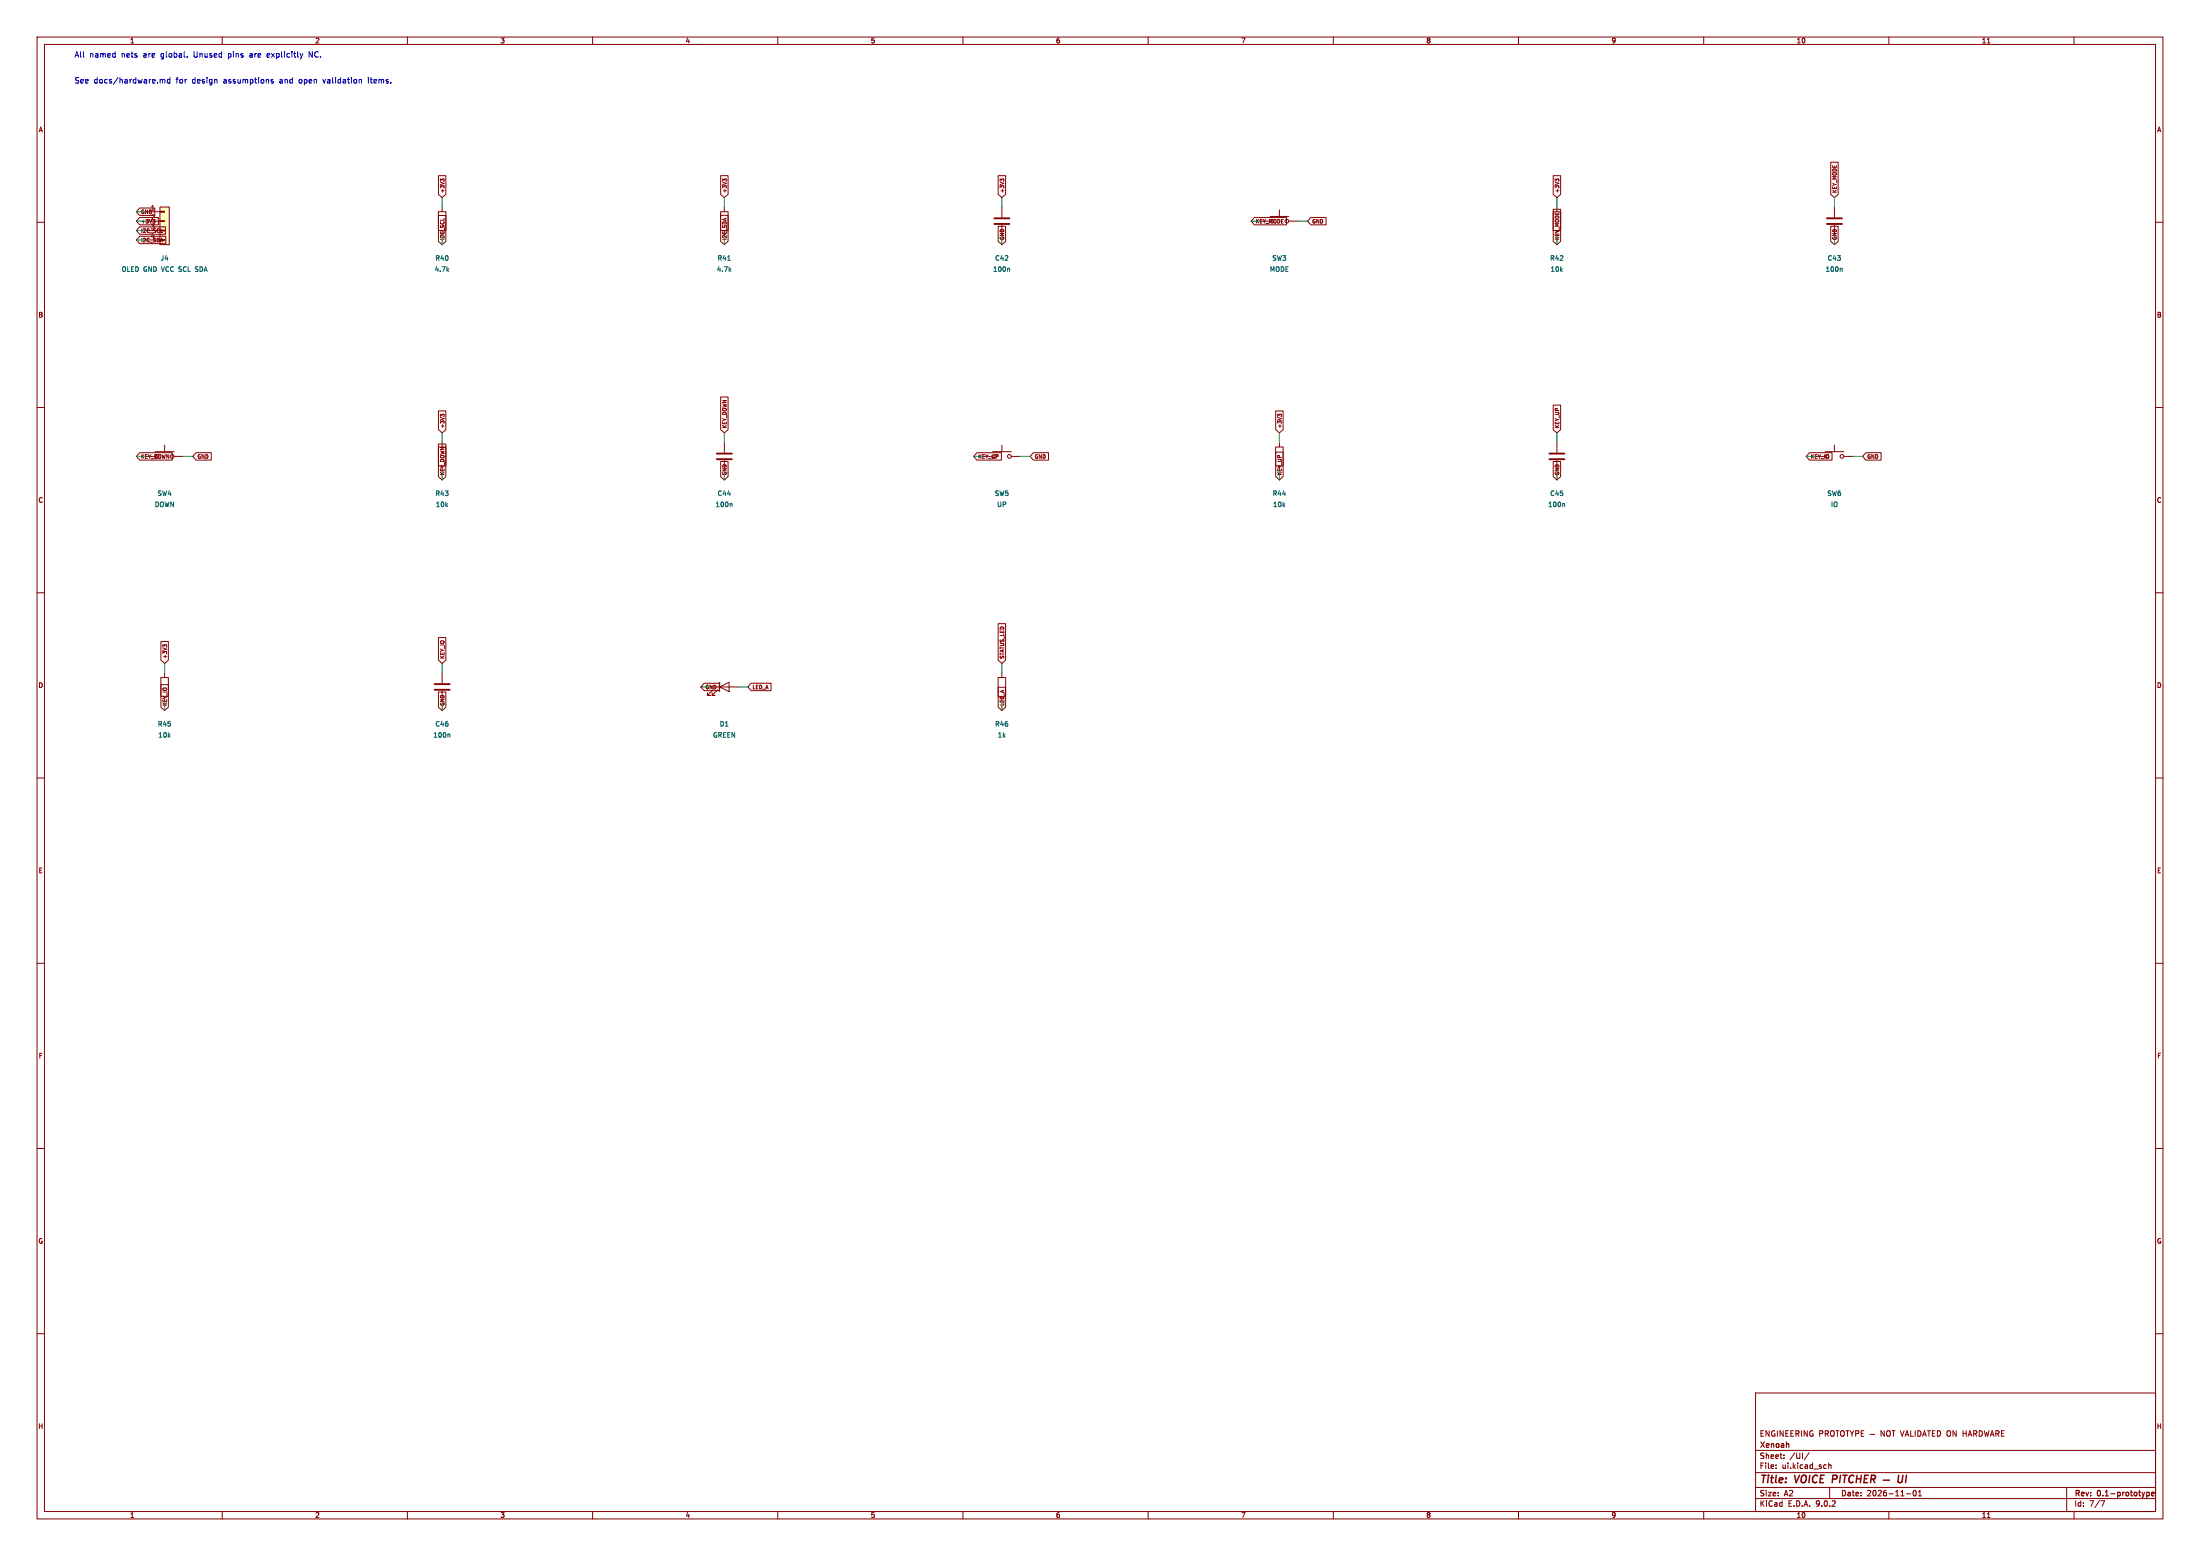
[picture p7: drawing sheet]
(kicad_sch (version 20250114) (generator "eeschema") (paper "A2")
   (title_block (title "VOICE PITCHER — UI") (date "2026-11-01") (rev "0.1-prototype")
    (company "Xenoah") (comment 1 "ENGINEERING PROTOTYPE — NOT VALIDATED ON HARDWARE"))
(lib_symbols (symbol "Connector_Generic:Conn_01x04" (pin_names (offset 1.016) (hide yes)) (exclude_from_sim no) (in_bom yes) (on_board yes) (property "Reference" "J" (at 0 5.08 0) (effects (font (size 1.27 1.27)))) (property "Value" "Conn_01x04" (at 0 -7.62 0) (effects (font (size 1.27 1.27)))) (property "Footprint" "" (at 0 0 0) (effects (font (size 1.27 1.27)) (hide yes))) (property "Datasheet" "~" (at 0 0 0) (effects (font (size 1.27 1.27)) (hide yes))) (property "Description" "Generic connector, single row, 01x04, script generated (kicad-library-utils/schlib/autogen/connector/)" (at 0 0 0) (effects (font (size 1.27 1.27)) (hide yes))) (property "ki_keywords" "connector" (at 0 0 0) (effects (font (size 1.27 1.27)) (hide yes))) (property "ki_fp_filters" "Connector*:*_1x??_*" (at 0 0 0) (effects (font (size 1.27 1.27)) (hide yes))) (symbol "Conn_01x04_1_1" (rectangle (start -1.27 3.81) (end 1.27 -6.35) (stroke (width 0.254) (type default)) (fill (type background))) (rectangle (start -1.27 2.667) (end 0 2.413) (stroke (width 0.1524) (type default)) (fill (type none))) (rectangle (start -1.27 0.127) (end 0 -0.127) (stroke (width 0.1524) (type default)) (fill (type none))) (rectangle (start -1.27 -2.413) (end 0 -2.667) (stroke (width 0.1524) (type default)) (fill (type none))) (rectangle (start -1.27 -4.953) (end 0 -5.207) (stroke (width 0.1524) (type default)) (fill (type none))) (pin passive line (at -5.08 2.54 0) (length 3.81) (name "Pin_1" (effects (font (size 1.27 1.27)))) (number "1" (effects (font (size 1.27 1.27))))) (pin passive line (at -5.08 0 0) (length 3.81) (name "Pin_2" (effects (font (size 1.27 1.27)))) (number "2" (effects (font (size 1.27 1.27))))) (pin passive line (at -5.08 -2.54 0) (length 3.81) (name "Pin_3" (effects (font (size 1.27 1.27)))) (number "3" (effects (font (size 1.27 1.27))))) (pin passive line (at -5.08 -5.08 0) (length 3.81) (name "Pin_4" (effects (font (size 1.27 1.27)))) (number "4" (effects (font (size 1.27 1.27)))))) (embedded_fonts no))
(symbol "Device:C" (pin_numbers (hide yes)) (pin_names (offset 0.254)) (exclude_from_sim no) (in_bom yes) (on_board yes) (property "Reference" "C" (at 0.635 2.54 0) (effects (font (size 1.27 1.27)) (justify left))) (property "Value" "C" (at 0.635 -2.54 0) (effects (font (size 1.27 1.27)) (justify left))) (property "Footprint" "" (at 0.9652 -3.81 0) (effects (font (size 1.27 1.27)) (hide yes))) (property "Datasheet" "~" (at 0 0 0) (effects (font (size 1.27 1.27)) (hide yes))) (property "Description" "Unpolarized capacitor" (at 0 0 0) (effects (font (size 1.27 1.27)) (hide yes))) (property "ki_keywords" "cap capacitor" (at 0 0 0) (effects (font (size 1.27 1.27)) (hide yes))) (property "ki_fp_filters" "C_*" (at 0 0 0) (effects (font (size 1.27 1.27)) (hide yes))) (symbol "C_0_1" (polyline (pts (xy -2.032 0.762) (xy 2.032 0.762)) (stroke (width 0.508) (type default)) (fill (type none))) (polyline (pts (xy -2.032 -0.762) (xy 2.032 -0.762)) (stroke (width 0.508) (type default)) (fill (type none)))) (symbol "C_1_1" (pin passive line (at 0 3.81 270) (length 2.794) (name "~" (effects (font (size 1.27 1.27)))) (number "1" (effects (font (size 1.27 1.27))))) (pin passive line (at 0 -3.81 90) (length 2.794) (name "~" (effects (font (size 1.27 1.27)))) (number "2" (effects (font (size 1.27 1.27)))))) (embedded_fonts no))
(symbol "Device:LED" (pin_numbers (hide yes)) (pin_names (offset 1.016) (hide yes)) (exclude_from_sim no) (in_bom yes) (on_board yes) (property "Reference" "D" (at 0 2.54 0) (effects (font (size 1.27 1.27)))) (property "Value" "LED" (at 0 -2.54 0) (effects (font (size 1.27 1.27)))) (property "Footprint" "" (at 0 0 0) (effects (font (size 1.27 1.27)) (hide yes))) (property "Datasheet" "~" (at 0 0 0) (effects (font (size 1.27 1.27)) (hide yes))) (property "Description" "Light emitting diode" (at 0 0 0) (effects (font (size 1.27 1.27)) (hide yes))) (property "Sim.Pins" "1=K 2=A" (at 0 0 0) (effects (font (size 1.27 1.27)) (hide yes))) (property "ki_keywords" "LED diode" (at 0 0 0) (effects (font (size 1.27 1.27)) (hide yes))) (property "ki_fp_filters" "LED* LED_SMD:* LED_THT:*" (at 0 0 0) (effects (font (size 1.27 1.27)) (hide yes))) (symbol "LED_0_1" (polyline (pts (xy -3.048 -0.762) (xy -4.572 -2.286) (xy -3.81 -2.286) (xy -4.572 -2.286) (xy -4.572 -1.524)) (stroke (width 0) (type default)) (fill (type none))) (polyline (pts (xy -1.778 -0.762) (xy -3.302 -2.286) (xy -2.54 -2.286) (xy -3.302 -2.286) (xy -3.302 -1.524)) (stroke (width 0) (type default)) (fill (type none))) (polyline (pts (xy -1.27 0) (xy 1.27 0)) (stroke (width 0) (type default)) (fill (type none))) (polyline (pts (xy -1.27 -1.27) (xy -1.27 1.27)) (stroke (width 0.254) (type default)) (fill (type none))) (polyline (pts (xy 1.27 -1.27) (xy 1.27 1.27) (xy -1.27 0) (xy 1.27 -1.27)) (stroke (width 0.254) (type default)) (fill (type none)))) (symbol "LED_1_1" (pin passive line (at -3.81 0 0) (length 2.54) (name "K" (effects (font (size 1.27 1.27)))) (number "1" (effects (font (size 1.27 1.27))))) (pin passive line (at 3.81 0 180) (length 2.54) (name "A" (effects (font (size 1.27 1.27)))) (number "2" (effects (font (size 1.27 1.27)))))) (embedded_fonts no))
(symbol "Device:R" (pin_numbers (hide yes)) (pin_names (offset 0)) (exclude_from_sim no) (in_bom yes) (on_board yes) (property "Reference" "R" (at 2.032 0 90) (effects (font (size 1.27 1.27)))) (property "Value" "R" (at 0 0 90) (effects (font (size 1.27 1.27)))) (property "Footprint" "" (at -1.778 0 90) (effects (font (size 1.27 1.27)) (hide yes))) (property "Datasheet" "~" (at 0 0 0) (effects (font (size 1.27 1.27)) (hide yes))) (property "Description" "Resistor" (at 0 0 0) (effects (font (size 1.27 1.27)) (hide yes))) (property "ki_keywords" "R res resistor" (at 0 0 0) (effects (font (size 1.27 1.27)) (hide yes))) (property "ki_fp_filters" "R_*" (at 0 0 0) (effects (font (size 1.27 1.27)) (hide yes))) (symbol "R_0_1" (rectangle (start -1.016 -2.54) (end 1.016 2.54) (stroke (width 0.254) (type default)) (fill (type none)))) (symbol "R_1_1" (pin passive line (at 0 3.81 270) (length 1.27) (name "~" (effects (font (size 1.27 1.27)))) (number "1" (effects (font (size 1.27 1.27))))) (pin passive line (at 0 -3.81 90) (length 1.27) (name "~" (effects (font (size 1.27 1.27)))) (number "2" (effects (font (size 1.27 1.27)))))) (embedded_fonts no))
(symbol "Switch:SW_Push" (pin_numbers (hide yes)) (pin_names (offset 1.016) (hide yes)) (exclude_from_sim no) (in_bom yes) (on_board yes) (property "Reference" "SW" (at 1.27 2.54 0) (effects (font (size 1.27 1.27)) (justify left))) (property "Value" "SW_Push" (at 0 -1.524 0) (effects (font (size 1.27 1.27)))) (property "Footprint" "" (at 0 5.08 0) (effects (font (size 1.27 1.27)) (hide yes))) (property "Datasheet" "~" (at 0 5.08 0) (effects (font (size 1.27 1.27)) (hide yes))) (property "Description" "Push button switch, generic, two pins" (at 0 0 0) (effects (font (size 1.27 1.27)) (hide yes))) (property "ki_keywords" "switch normally-open pushbutton push-button" (at 0 0 0) (effects (font (size 1.27 1.27)) (hide yes))) (symbol "SW_Push_0_1" (circle (center -2.032 0) (radius 0.508) (stroke (width 0) (type default)) (fill (type none))) (polyline (pts (xy 0 1.27) (xy 0 3.048)) (stroke (width 0) (type default)) (fill (type none))) (circle (center 2.032 0) (radius 0.508) (stroke (width 0) (type default)) (fill (type none))) (polyline (pts (xy 2.54 1.27) (xy -2.54 1.27)) (stroke (width 0) (type default)) (fill (type none))) (pin passive line (at -5.08 0 0) (length 2.54) (name "1" (effects (font (size 1.27 1.27)))) (number "1" (effects (font (size 1.27 1.27))))) (pin passive line (at 5.08 0 180) (length 2.54) (name "2" (effects (font (size 1.27 1.27)))) (number "2" (effects (font (size 1.27 1.27)))))) (embedded_fonts no)))
(text "All named nets are global. Unused pins are explicitly NC." (at 20 15 0) (effects (font (size 1.5 1.5)) (justify left)))
(text "See docs/hardware.md for design assumptions and open validation items." (at 20 22 0) (effects (font (size 1.5 1.5)) (justify left)))
(symbol (lib_id "Connector_Generic:Conn_01x04") (at 44.45 59.69 0) (unit 1) (in_bom yes) (on_board yes) (dnp no) (property "Reference" "J4" (at 44.45 69.69 0) (effects (font (size 1.27 1.27))))
    (property "Value" "OLED GND VCC SCL SDA" (at 44.45 72.69 0) (effects (font (size 1.27 1.27))))
    (property "Footprint" "VoicePitcher:Connector_PinHeader_2.54mm__PinHeader_1x04_P2.54mm_Vertical" (at 44.45 59.69 0) (effects (font (size 1 1)) (hide yes)))
    (property "MPN" "1x4 2.54mm OLED socket" (at 44.45 59.69 0) (effects (font (size 1 1)) (hide yes)))
    (property "LCSC" "" (at 44.45 59.69 0) (effects (font (size 1 1)) (hide yes))))
(wire (pts (xy 39.370000000000005 57.15) (xy 36.83 57.15)) (stroke (width 0) (type default)))
(global_label "GND" (shape input) (at 36.83 57.15 0) (effects (font (size 1 1)) (justify left))
    (property "Intersheetrefs" "${INTERSHEET_REFS}" (at 36.83 57.15 0) (effects (font (size 1 1)) (hide yes))))
(wire (pts (xy 39.370000000000005 59.69) (xy 36.83 59.69)) (stroke (width 0) (type default)))
(global_label "+3V3" (shape input) (at 36.83 59.69 0) (effects (font (size 1 1)) (justify left))
    (property "Intersheetrefs" "${INTERSHEET_REFS}" (at 36.83 59.69 0) (effects (font (size 1 1)) (hide yes))))
(wire (pts (xy 39.370000000000005 62.23) (xy 36.83 62.23)) (stroke (width 0) (type default)))
(global_label "I2C_SCL" (shape input) (at 36.83 62.23 0) (effects (font (size 1 1)) (justify left))
    (property "Intersheetrefs" "${INTERSHEET_REFS}" (at 36.83 62.23 0) (effects (font (size 1 1)) (hide yes))))
(wire (pts (xy 39.370000000000005 64.77) (xy 36.83 64.77)) (stroke (width 0) (type default)))
(global_label "I2C_SDA" (shape input) (at 36.83 64.77 0) (effects (font (size 1 1)) (justify left))
    (property "Intersheetrefs" "${INTERSHEET_REFS}" (at 36.83 64.77 0) (effects (font (size 1 1)) (hide yes))))
(symbol (lib_id "Device:R") (at 119.38 59.69 0) (unit 1) (in_bom yes) (on_board yes) (dnp no) (property "Reference" "R40" (at 119.38 69.69 0) (effects (font (size 1.27 1.27))))
    (property "Value" "4.7k" (at 119.38 72.69 0) (effects (font (size 1.27 1.27))))
    (property "Footprint" "VoicePitcher:Resistor_SMD__R_0603_1608Metric" (at 119.38 59.69 0) (effects (font (size 1 1)) (hide yes)))
    (property "MPN" "0603WAF4701T5E" (at 119.38 59.69 0) (effects (font (size 1 1)) (hide yes)))
    (property "LCSC" "C23162" (at 119.38 59.69 0) (effects (font (size 1 1)) (hide yes))))
(wire (pts (xy 119.38 55.879999999999995) (xy 119.38 53.34)) (stroke (width 0) (type default)))
(global_label "+3V3" (shape input) (at 119.38 53.34 270) (effects (font (size 1 1)) (justify left))
    (property "Intersheetrefs" "${INTERSHEET_REFS}" (at 119.38 53.34 270) (effects (font (size 1 1)) (hide yes))))
(wire (pts (xy 119.38 63.5) (xy 119.38 66.04)) (stroke (width 0) (type default)))
(global_label "I2C_SCL" (shape input) (at 119.38 66.04 90) (effects (font (size 1 1)) (justify left))
    (property "Intersheetrefs" "${INTERSHEET_REFS}" (at 119.38 66.04 90) (effects (font (size 1 1)) (hide yes))))
(symbol (lib_id "Device:R") (at 195.58 59.69 0) (unit 1) (in_bom yes) (on_board yes) (dnp no) (property "Reference" "R41" (at 195.58 69.69 0) (effects (font (size 1.27 1.27))))
    (property "Value" "4.7k" (at 195.58 72.69 0) (effects (font (size 1.27 1.27))))
    (property "Footprint" "VoicePitcher:Resistor_SMD__R_0603_1608Metric" (at 195.58 59.69 0) (effects (font (size 1 1)) (hide yes)))
    (property "MPN" "0603WAF4701T5E" (at 195.58 59.69 0) (effects (font (size 1 1)) (hide yes)))
    (property "LCSC" "C23162" (at 195.58 59.69 0) (effects (font (size 1 1)) (hide yes))))
(wire (pts (xy 195.58 55.879999999999995) (xy 195.58 53.34)) (stroke (width 0) (type default)))
(global_label "+3V3" (shape input) (at 195.58 53.34 270) (effects (font (size 1 1)) (justify left))
    (property "Intersheetrefs" "${INTERSHEET_REFS}" (at 195.58 53.34 270) (effects (font (size 1 1)) (hide yes))))
(wire (pts (xy 195.58 63.5) (xy 195.58 66.04)) (stroke (width 0) (type default)))
(global_label "I2C_SDA" (shape input) (at 195.58 66.04 90) (effects (font (size 1 1)) (justify left))
    (property "Intersheetrefs" "${INTERSHEET_REFS}" (at 195.58 66.04 90) (effects (font (size 1 1)) (hide yes))))
(symbol (lib_id "Device:C") (at 270.51 59.69 0) (unit 1) (in_bom yes) (on_board yes) (dnp no) (property "Reference" "C42" (at 270.51 69.69 0) (effects (font (size 1.27 1.27))))
    (property "Value" "100n" (at 270.51 72.69 0) (effects (font (size 1.27 1.27))))
    (property "Footprint" "VoicePitcher:Capacitor_SMD__C_0603_1608Metric" (at 270.51 59.69 0) (effects (font (size 1 1)) (hide yes)))
    (property "MPN" "CC0603KRX7R9BB104" (at 270.51 59.69 0) (effects (font (size 1 1)) (hide yes)))
    (property "LCSC" "C14663" (at 270.51 59.69 0) (effects (font (size 1 1)) (hide yes))))
(wire (pts (xy 270.51 55.879999999999995) (xy 270.51 53.34)) (stroke (width 0) (type default)))
(global_label "+3V3" (shape input) (at 270.51 53.34 270) (effects (font (size 1 1)) (justify left))
    (property "Intersheetrefs" "${INTERSHEET_REFS}" (at 270.51 53.34 270) (effects (font (size 1 1)) (hide yes))))
(wire (pts (xy 270.51 63.5) (xy 270.51 66.04)) (stroke (width 0) (type default)))
(global_label "GND" (shape input) (at 270.51 66.04 90) (effects (font (size 1 1)) (justify left))
    (property "Intersheetrefs" "${INTERSHEET_REFS}" (at 270.51 66.04 90) (effects (font (size 1 1)) (hide yes))))
(symbol (lib_id "Switch:SW_Push") (at 345.44 59.69 0) (unit 1) (in_bom yes) (on_board yes) (dnp no) (property "Reference" "SW3" (at 345.44 69.69 0) (effects (font (size 1.27 1.27))))
    (property "Value" "MODE" (at 345.44 72.69 0) (effects (font (size 1.27 1.27))))
    (property "Footprint" "VoicePitcher:Button_Switch_SMD__SW_SPST_TL3342" (at 345.44 59.69 0) (effects (font (size 1 1)) (hide yes)))
    (property "MPN" "TL3342F160QG" (at 345.44 59.69 0) (effects (font (size 1 1)) (hide yes)))
    (property "LCSC" "" (at 345.44 59.69 0) (effects (font (size 1 1)) (hide yes))))
(wire (pts (xy 340.36 59.69) (xy 337.82 59.69)) (stroke (width 0) (type default)))
(global_label "KEY_MODE" (shape input) (at 337.82 59.69 0) (effects (font (size 1 1)) (justify left))
    (property "Intersheetrefs" "${INTERSHEET_REFS}" (at 337.82 59.69 0) (effects (font (size 1 1)) (hide yes))))
(wire (pts (xy 350.52 59.69) (xy 353.06 59.69)) (stroke (width 0) (type default)))
(global_label "GND" (shape input) (at 353.06 59.69 180) (effects (font (size 1 1)) (justify left))
    (property "Intersheetrefs" "${INTERSHEET_REFS}" (at 353.06 59.69 180) (effects (font (size 1 1)) (hide yes))))
(symbol (lib_id "Device:R") (at 420.37 59.69 0) (unit 1) (in_bom yes) (on_board yes) (dnp no) (property "Reference" "R42" (at 420.37 69.69 0) (effects (font (size 1.27 1.27))))
    (property "Value" "10k" (at 420.37 72.69 0) (effects (font (size 1.27 1.27))))
    (property "Footprint" "VoicePitcher:Resistor_SMD__R_0603_1608Metric" (at 420.37 59.69 0) (effects (font (size 1 1)) (hide yes)))
    (property "MPN" "0603WAF1002T5E" (at 420.37 59.69 0) (effects (font (size 1 1)) (hide yes)))
    (property "LCSC" "C25804" (at 420.37 59.69 0) (effects (font (size 1 1)) (hide yes))))
(wire (pts (xy 420.37 55.879999999999995) (xy 420.37 53.34)) (stroke (width 0) (type default)))
(global_label "+3V3" (shape input) (at 420.37 53.34 270) (effects (font (size 1 1)) (justify left))
    (property "Intersheetrefs" "${INTERSHEET_REFS}" (at 420.37 53.34 270) (effects (font (size 1 1)) (hide yes))))
(wire (pts (xy 420.37 63.5) (xy 420.37 66.04)) (stroke (width 0) (type default)))
(global_label "KEY_MODE" (shape input) (at 420.37 66.04 90) (effects (font (size 1 1)) (justify left))
    (property "Intersheetrefs" "${INTERSHEET_REFS}" (at 420.37 66.04 90) (effects (font (size 1 1)) (hide yes))))
(symbol (lib_id "Device:C") (at 495.3 59.69 0) (unit 1) (in_bom yes) (on_board yes) (dnp no) (property "Reference" "C43" (at 495.3 69.69 0) (effects (font (size 1.27 1.27))))
    (property "Value" "100n" (at 495.3 72.69 0) (effects (font (size 1.27 1.27))))
    (property "Footprint" "VoicePitcher:Capacitor_SMD__C_0603_1608Metric" (at 495.3 59.69 0) (effects (font (size 1 1)) (hide yes)))
    (property "MPN" "CC0603KRX7R9BB104" (at 495.3 59.69 0) (effects (font (size 1 1)) (hide yes)))
    (property "LCSC" "C14663" (at 495.3 59.69 0) (effects (font (size 1 1)) (hide yes))))
(wire (pts (xy 495.3 55.879999999999995) (xy 495.3 53.34)) (stroke (width 0) (type default)))
(global_label "KEY_MODE" (shape input) (at 495.3 53.34 270) (effects (font (size 1 1)) (justify left))
    (property "Intersheetrefs" "${INTERSHEET_REFS}" (at 495.3 53.34 270) (effects (font (size 1 1)) (hide yes))))
(wire (pts (xy 495.3 63.5) (xy 495.3 66.04)) (stroke (width 0) (type default)))
(global_label "GND" (shape input) (at 495.3 66.04 90) (effects (font (size 1 1)) (justify left))
    (property "Intersheetrefs" "${INTERSHEET_REFS}" (at 495.3 66.04 90) (effects (font (size 1 1)) (hide yes))))
(symbol (lib_id "Switch:SW_Push") (at 44.45 123.19 0) (unit 1) (in_bom yes) (on_board yes) (dnp no) (property "Reference" "SW4" (at 44.45 133.19 0) (effects (font (size 1.27 1.27))))
    (property "Value" "DOWN" (at 44.45 136.19 0) (effects (font (size 1.27 1.27))))
    (property "Footprint" "VoicePitcher:Button_Switch_SMD__SW_SPST_TL3342" (at 44.45 123.19 0) (effects (font (size 1 1)) (hide yes)))
    (property "MPN" "TL3342F160QG" (at 44.45 123.19 0) (effects (font (size 1 1)) (hide yes)))
    (property "LCSC" "" (at 44.45 123.19 0) (effects (font (size 1 1)) (hide yes))))
(wire (pts (xy 39.370000000000005 123.19) (xy 36.83 123.19)) (stroke (width 0) (type default)))
(global_label "KEY_DOWN" (shape input) (at 36.83 123.19 0) (effects (font (size 1 1)) (justify left))
    (property "Intersheetrefs" "${INTERSHEET_REFS}" (at 36.83 123.19 0) (effects (font (size 1 1)) (hide yes))))
(wire (pts (xy 49.53 123.19) (xy 52.07 123.19)) (stroke (width 0) (type default)))
(global_label "GND" (shape input) (at 52.07 123.19 180) (effects (font (size 1 1)) (justify left))
    (property "Intersheetrefs" "${INTERSHEET_REFS}" (at 52.07 123.19 180) (effects (font (size 1 1)) (hide yes))))
(symbol (lib_id "Device:R") (at 119.38 123.19 0) (unit 1) (in_bom yes) (on_board yes) (dnp no) (property "Reference" "R43" (at 119.38 133.19 0) (effects (font (size 1.27 1.27))))
    (property "Value" "10k" (at 119.38 136.19 0) (effects (font (size 1.27 1.27))))
    (property "Footprint" "VoicePitcher:Resistor_SMD__R_0603_1608Metric" (at 119.38 123.19 0) (effects (font (size 1 1)) (hide yes)))
    (property "MPN" "0603WAF1002T5E" (at 119.38 123.19 0) (effects (font (size 1 1)) (hide yes)))
    (property "LCSC" "C25804" (at 119.38 123.19 0) (effects (font (size 1 1)) (hide yes))))
(wire (pts (xy 119.38 119.38) (xy 119.38 116.84)) (stroke (width 0) (type default)))
(global_label "+3V3" (shape input) (at 119.38 116.84 270) (effects (font (size 1 1)) (justify left))
    (property "Intersheetrefs" "${INTERSHEET_REFS}" (at 119.38 116.84 270) (effects (font (size 1 1)) (hide yes))))
(wire (pts (xy 119.38 127.0) (xy 119.38 129.54)) (stroke (width 0) (type default)))
(global_label "KEY_DOWN" (shape input) (at 119.38 129.54 90) (effects (font (size 1 1)) (justify left))
    (property "Intersheetrefs" "${INTERSHEET_REFS}" (at 119.38 129.54 90) (effects (font (size 1 1)) (hide yes))))
(symbol (lib_id "Device:C") (at 195.58 123.19 0) (unit 1) (in_bom yes) (on_board yes) (dnp no) (property "Reference" "C44" (at 195.58 133.19 0) (effects (font (size 1.27 1.27))))
    (property "Value" "100n" (at 195.58 136.19 0) (effects (font (size 1.27 1.27))))
    (property "Footprint" "VoicePitcher:Capacitor_SMD__C_0603_1608Metric" (at 195.58 123.19 0) (effects (font (size 1 1)) (hide yes)))
    (property "MPN" "CC0603KRX7R9BB104" (at 195.58 123.19 0) (effects (font (size 1 1)) (hide yes)))
    (property "LCSC" "C14663" (at 195.58 123.19 0) (effects (font (size 1 1)) (hide yes))))
(wire (pts (xy 195.58 119.38) (xy 195.58 116.84)) (stroke (width 0) (type default)))
(global_label "KEY_DOWN" (shape input) (at 195.58 116.84 270) (effects (font (size 1 1)) (justify left))
    (property "Intersheetrefs" "${INTERSHEET_REFS}" (at 195.58 116.84 270) (effects (font (size 1 1)) (hide yes))))
(wire (pts (xy 195.58 127.0) (xy 195.58 129.54)) (stroke (width 0) (type default)))
(global_label "GND" (shape input) (at 195.58 129.54 90) (effects (font (size 1 1)) (justify left))
    (property "Intersheetrefs" "${INTERSHEET_REFS}" (at 195.58 129.54 90) (effects (font (size 1 1)) (hide yes))))
(symbol (lib_id "Switch:SW_Push") (at 270.51 123.19 0) (unit 1) (in_bom yes) (on_board yes) (dnp no) (property "Reference" "SW5" (at 270.51 133.19 0) (effects (font (size 1.27 1.27))))
    (property "Value" "UP" (at 270.51 136.19 0) (effects (font (size 1.27 1.27))))
    (property "Footprint" "VoicePitcher:Button_Switch_SMD__SW_SPST_TL3342" (at 270.51 123.19 0) (effects (font (size 1 1)) (hide yes)))
    (property "MPN" "TL3342F160QG" (at 270.51 123.19 0) (effects (font (size 1 1)) (hide yes)))
    (property "LCSC" "" (at 270.51 123.19 0) (effects (font (size 1 1)) (hide yes))))
(wire (pts (xy 265.43 123.19) (xy 262.89 123.19)) (stroke (width 0) (type default)))
(global_label "KEY_UP" (shape input) (at 262.89 123.19 0) (effects (font (size 1 1)) (justify left))
    (property "Intersheetrefs" "${INTERSHEET_REFS}" (at 262.89 123.19 0) (effects (font (size 1 1)) (hide yes))))
(wire (pts (xy 275.59 123.19) (xy 278.13 123.19)) (stroke (width 0) (type default)))
(global_label "GND" (shape input) (at 278.13 123.19 180) (effects (font (size 1 1)) (justify left))
    (property "Intersheetrefs" "${INTERSHEET_REFS}" (at 278.13 123.19 180) (effects (font (size 1 1)) (hide yes))))
(symbol (lib_id "Device:R") (at 345.44 123.19 0) (unit 1) (in_bom yes) (on_board yes) (dnp no) (property "Reference" "R44" (at 345.44 133.19 0) (effects (font (size 1.27 1.27))))
    (property "Value" "10k" (at 345.44 136.19 0) (effects (font (size 1.27 1.27))))
    (property "Footprint" "VoicePitcher:Resistor_SMD__R_0603_1608Metric" (at 345.44 123.19 0) (effects (font (size 1 1)) (hide yes)))
    (property "MPN" "0603WAF1002T5E" (at 345.44 123.19 0) (effects (font (size 1 1)) (hide yes)))
    (property "LCSC" "C25804" (at 345.44 123.19 0) (effects (font (size 1 1)) (hide yes))))
(wire (pts (xy 345.44 119.38) (xy 345.44 116.84)) (stroke (width 0) (type default)))
(global_label "+3V3" (shape input) (at 345.44 116.84 270) (effects (font (size 1 1)) (justify left))
    (property "Intersheetrefs" "${INTERSHEET_REFS}" (at 345.44 116.84 270) (effects (font (size 1 1)) (hide yes))))
(wire (pts (xy 345.44 127.0) (xy 345.44 129.54)) (stroke (width 0) (type default)))
(global_label "KEY_UP" (shape input) (at 345.44 129.54 90) (effects (font (size 1 1)) (justify left))
    (property "Intersheetrefs" "${INTERSHEET_REFS}" (at 345.44 129.54 90) (effects (font (size 1 1)) (hide yes))))
(symbol (lib_id "Device:C") (at 420.37 123.19 0) (unit 1) (in_bom yes) (on_board yes) (dnp no) (property "Reference" "C45" (at 420.37 133.19 0) (effects (font (size 1.27 1.27))))
    (property "Value" "100n" (at 420.37 136.19 0) (effects (font (size 1.27 1.27))))
    (property "Footprint" "VoicePitcher:Capacitor_SMD__C_0603_1608Metric" (at 420.37 123.19 0) (effects (font (size 1 1)) (hide yes)))
    (property "MPN" "CC0603KRX7R9BB104" (at 420.37 123.19 0) (effects (font (size 1 1)) (hide yes)))
    (property "LCSC" "C14663" (at 420.37 123.19 0) (effects (font (size 1 1)) (hide yes))))
(wire (pts (xy 420.37 119.38) (xy 420.37 116.84)) (stroke (width 0) (type default)))
(global_label "KEY_UP" (shape input) (at 420.37 116.84 270) (effects (font (size 1 1)) (justify left))
    (property "Intersheetrefs" "${INTERSHEET_REFS}" (at 420.37 116.84 270) (effects (font (size 1 1)) (hide yes))))
(wire (pts (xy 420.37 127.0) (xy 420.37 129.54)) (stroke (width 0) (type default)))
(global_label "GND" (shape input) (at 420.37 129.54 90) (effects (font (size 1 1)) (justify left))
    (property "Intersheetrefs" "${INTERSHEET_REFS}" (at 420.37 129.54 90) (effects (font (size 1 1)) (hide yes))))
(symbol (lib_id "Switch:SW_Push") (at 495.3 123.19 0) (unit 1) (in_bom yes) (on_board yes) (dnp no) (property "Reference" "SW6" (at 495.3 133.19 0) (effects (font (size 1.27 1.27))))
    (property "Value" "IO" (at 495.3 136.19 0) (effects (font (size 1.27 1.27))))
    (property "Footprint" "VoicePitcher:Button_Switch_SMD__SW_SPST_TL3342" (at 495.3 123.19 0) (effects (font (size 1 1)) (hide yes)))
    (property "MPN" "TL3342F160QG" (at 495.3 123.19 0) (effects (font (size 1 1)) (hide yes)))
    (property "LCSC" "" (at 495.3 123.19 0) (effects (font (size 1 1)) (hide yes))))
(wire (pts (xy 490.22 123.19) (xy 487.68 123.19)) (stroke (width 0) (type default)))
(global_label "KEY_IO" (shape input) (at 487.68 123.19 0) (effects (font (size 1 1)) (justify left))
    (property "Intersheetrefs" "${INTERSHEET_REFS}" (at 487.68 123.19 0) (effects (font (size 1 1)) (hide yes))))
(wire (pts (xy 500.38 123.19) (xy 502.92 123.19)) (stroke (width 0) (type default)))
(global_label "GND" (shape input) (at 502.92 123.19 180) (effects (font (size 1 1)) (justify left))
    (property "Intersheetrefs" "${INTERSHEET_REFS}" (at 502.92 123.19 180) (effects (font (size 1 1)) (hide yes))))
(symbol (lib_id "Device:R") (at 44.45 185.42 0) (unit 1) (in_bom yes) (on_board yes) (dnp no) (property "Reference" "R45" (at 44.45 195.42 0) (effects (font (size 1.27 1.27))))
    (property "Value" "10k" (at 44.45 198.42 0) (effects (font (size 1.27 1.27))))
    (property "Footprint" "VoicePitcher:Resistor_SMD__R_0603_1608Metric" (at 44.45 185.42 0) (effects (font (size 1 1)) (hide yes)))
    (property "MPN" "0603WAF1002T5E" (at 44.45 185.42 0) (effects (font (size 1 1)) (hide yes)))
    (property "LCSC" "C25804" (at 44.45 185.42 0) (effects (font (size 1 1)) (hide yes))))
(wire (pts (xy 44.45 181.60999999999999) (xy 44.45 179.07)) (stroke (width 0) (type default)))
(global_label "+3V3" (shape input) (at 44.45 179.07 270) (effects (font (size 1 1)) (justify left))
    (property "Intersheetrefs" "${INTERSHEET_REFS}" (at 44.45 179.07 270) (effects (font (size 1 1)) (hide yes))))
(wire (pts (xy 44.45 189.23) (xy 44.45 191.77)) (stroke (width 0) (type default)))
(global_label "KEY_IO" (shape input) (at 44.45 191.77 90) (effects (font (size 1 1)) (justify left))
    (property "Intersheetrefs" "${INTERSHEET_REFS}" (at 44.45 191.77 90) (effects (font (size 1 1)) (hide yes))))
(symbol (lib_id "Device:C") (at 119.38 185.42 0) (unit 1) (in_bom yes) (on_board yes) (dnp no) (property "Reference" "C46" (at 119.38 195.42 0) (effects (font (size 1.27 1.27))))
    (property "Value" "100n" (at 119.38 198.42 0) (effects (font (size 1.27 1.27))))
    (property "Footprint" "VoicePitcher:Capacitor_SMD__C_0603_1608Metric" (at 119.38 185.42 0) (effects (font (size 1 1)) (hide yes)))
    (property "MPN" "CC0603KRX7R9BB104" (at 119.38 185.42 0) (effects (font (size 1 1)) (hide yes)))
    (property "LCSC" "C14663" (at 119.38 185.42 0) (effects (font (size 1 1)) (hide yes))))
(wire (pts (xy 119.38 181.60999999999999) (xy 119.38 179.07)) (stroke (width 0) (type default)))
(global_label "KEY_IO" (shape input) (at 119.38 179.07 270) (effects (font (size 1 1)) (justify left))
    (property "Intersheetrefs" "${INTERSHEET_REFS}" (at 119.38 179.07 270) (effects (font (size 1 1)) (hide yes))))
(wire (pts (xy 119.38 189.23) (xy 119.38 191.77)) (stroke (width 0) (type default)))
(global_label "GND" (shape input) (at 119.38 191.77 90) (effects (font (size 1 1)) (justify left))
    (property "Intersheetrefs" "${INTERSHEET_REFS}" (at 119.38 191.77 90) (effects (font (size 1 1)) (hide yes))))
(symbol (lib_id "Device:LED") (at 195.58 185.42 0) (unit 1) (in_bom yes) (on_board yes) (dnp no) (property "Reference" "D1" (at 195.58 195.42 0) (effects (font (size 1.27 1.27))))
    (property "Value" "GREEN" (at 195.58 198.42 0) (effects (font (size 1.27 1.27))))
    (property "Footprint" "VoicePitcher:LED_SMD__LED_0603_1608Metric" (at 195.58 185.42 0) (effects (font (size 1 1)) (hide yes)))
    (property "MPN" "LTST-C190KGKT" (at 195.58 185.42 0) (effects (font (size 1 1)) (hide yes)))
    (property "LCSC" "" (at 195.58 185.42 0) (effects (font (size 1 1)) (hide yes))))
(wire (pts (xy 191.77 185.42) (xy 189.23 185.42)) (stroke (width 0) (type default)))
(global_label "GND" (shape input) (at 189.23 185.42 0) (effects (font (size 1 1)) (justify left))
    (property "Intersheetrefs" "${INTERSHEET_REFS}" (at 189.23 185.42 0) (effects (font (size 1 1)) (hide yes))))
(wire (pts (xy 199.39000000000001 185.42) (xy 201.93 185.42)) (stroke (width 0) (type default)))
(global_label "LED_A" (shape input) (at 201.93 185.42 180) (effects (font (size 1 1)) (justify left))
    (property "Intersheetrefs" "${INTERSHEET_REFS}" (at 201.93 185.42 180) (effects (font (size 1 1)) (hide yes))))
(symbol (lib_id "Device:R") (at 270.51 185.42 0) (unit 1) (in_bom yes) (on_board yes) (dnp no) (property "Reference" "R46" (at 270.51 195.42 0) (effects (font (size 1.27 1.27))))
    (property "Value" "1k" (at 270.51 198.42 0) (effects (font (size 1.27 1.27))))
    (property "Footprint" "VoicePitcher:Resistor_SMD__R_0603_1608Metric" (at 270.51 185.42 0) (effects (font (size 1 1)) (hide yes)))
    (property "MPN" "0603WAF1001T5E" (at 270.51 185.42 0) (effects (font (size 1 1)) (hide yes)))
    (property "LCSC" "C21190" (at 270.51 185.42 0) (effects (font (size 1 1)) (hide yes))))
(wire (pts (xy 270.51 181.60999999999999) (xy 270.51 179.07)) (stroke (width 0) (type default)))
(global_label "STATUS_LED" (shape input) (at 270.51 179.07 270) (effects (font (size 1 1)) (justify left))
    (property "Intersheetrefs" "${INTERSHEET_REFS}" (at 270.51 179.07 270) (effects (font (size 1 1)) (hide yes))))
(wire (pts (xy 270.51 189.23) (xy 270.51 191.77)) (stroke (width 0) (type default)))
(global_label "LED_A" (shape input) (at 270.51 191.77 90) (effects (font (size 1 1)) (justify left))
    (property "Intersheetrefs" "${INTERSHEET_REFS}" (at 270.51 191.77 90) (effects (font (size 1 1)) (hide yes)))))
